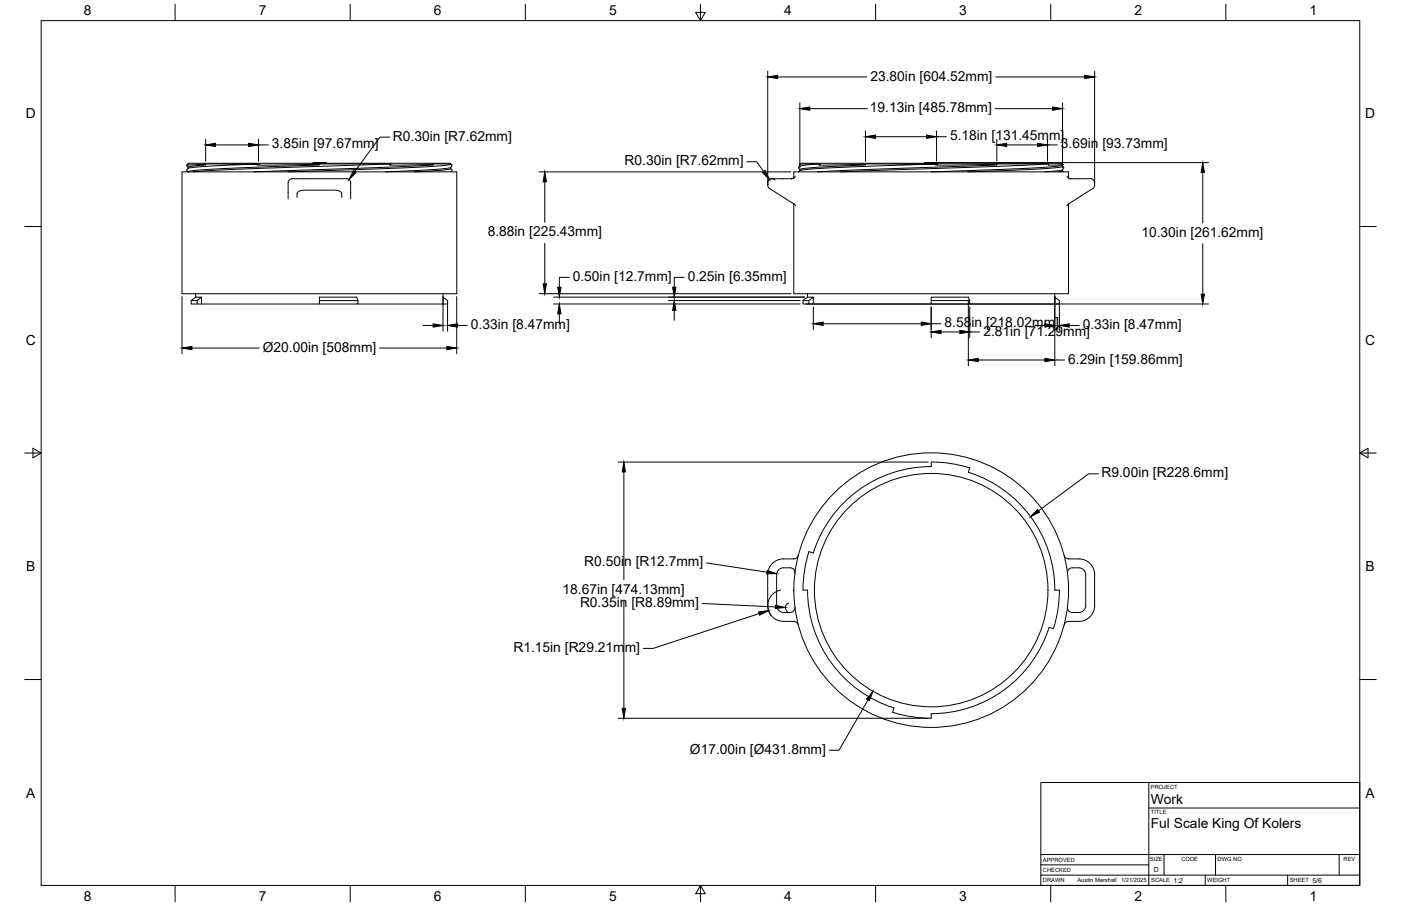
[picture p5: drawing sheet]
<svg xmlns="http://www.w3.org/2000/svg" width="864mm" height="559mm" viewBox="0 0 864 559" stroke-linecap="round" stroke-linejoin="round" font-family="sans-serif">
<!-- layer: Visible -->
<g fill="none" stroke="#000" stroke-width=".62">
<path d="M112 106h170v75h-170zM115 102l1 1M116 103l11-1v-1h32l-40 2-3 1-1 1 1 1M116 101h.1M116 103v1M116 101l-1 1M117 101h160M117 101h-1M127 101l-12 1 1-1M159 101h1l-2 1 39-1M194 100h7l-8 1 1-1h-1M197 101h43"/>
<path d="M197 101v1l-67 2-14 2M197 101h.1M201 100h.1M201 100l-1 1M201 100l-6 1M240 101h1l-1 1h3l24-1M240 101l-94 3-27 2M267 101h11M267 101h.1M267 101v1l-19 1-92 3M277 101h1M278 103l-11 2-30 1"/>
<path d="M278 101l-5 1-15 1-80 3M278 104l-6 1-17 1M278 104l1 1-1 1M278 101h.1M278 103v1M278 101v1M278 102h.1M278 102v1M488 110h-7a8 8 0 0 0-8 2 4 4 0 0 0 1 4l16 10M490 109l-1 1h-1h1v-4h170v4h1h-1l-1-1M493 101h.1M493 101v1"/>
<path d="M493 105l10-2 30-1 1-1h43l-70 3-12 1-3 1M493 101v2M493 105h.1M493 103h-1l1 2M494 101h160M494 101h-1M506 101h-13M534 101l-29 1 1-1-13 2M570 100h2zM570 100v1M570 101h.1M572 100h4"/>
<path d="M577 101h1l-1 1 38-1M578 100l-8 1M578 100l-4 1M578 101h-1M578 100v1M614 101h32M614 101h1M615 101l-1 1-110 4M654 101h1M655 102l-5 1-14 1-62 2M655 105l-11 1M655 103l-13 1-45 2"/>
<path d="M655 105l-2 1M655 103l1 1-1 1M655 105l1 1M655 102v1M655 105h.1M655 101l-8 1-1-1-128 5M655 101v1M660 110h7a9 9 0 0 1 8 2 4 4 0 0 1-1 4l-16 10M178 123v-10a4 4 0 0 1 5-3h26a9 9 0 0 1 7 2v11M183 122v-3l2-1 2-1h21l3 2v3M490 127l-1-1v55h170v-55l-1 1M118 185v3h4v-3"/>
<path d="M121 183h3v5h73M121 183l-3 2h4l2-2M121 181v2M122 188h2M197 183h23l1 2h-24zM197 185v3h24v-3M221 188h52M273 183l3 2v3h-3zM273 181v2M495 185v3h4v-3M498 181v2M499 188h2"/>
<path d="M501 183l-2 2h-4l3-2h3v5h73M574 183h23l1 2h-24zM574 185v3h24v-3M650 183v5h-52M650 183l3 2v3h-3M650 181v2M597 291l1-2-11-3-13-1v3a76 76 0 0 0-73 53l-2-1-3 11-1 13h3a76 76 0 0 0 53 73l-1 2 11 3 13 1v-3a76 76 0 0 0 73-53M597 291a76 76 0 0 1 53 73h3l-1 13-3 11-2-1M483 345a10 10 0 0 0-10 9v20a10 10 0 0 0 10 9h7l1 1 1 1M490 354a2.9 2.9 0 0 0-3-4h-4a4 4 0 0 0-4 4v20a4 4 0 0 0 4 4h4a3 3 0 0 0 3-4M492 343l-1 1-1 1h-7M656 343l1 1 1 1h7"/>
<path d="M658 354a2.9 2.9 0 0 1 3-4h4a4 4 0 0 1 4 4v20a4 4 0 0 1-4 4h-4a3 3 0 0 1-3-4M665 345a10 10 0 0 1 10 9v20a10 10 0 0 1-10 9h-7l-1 1-1 1"/>
<circle cx="574" cy="364" r="72"/>
<circle cx="574" cy="364" r="85"/>
</g>
<circle cx="116" cy="106" r=".3" fill="#000"/>
<!-- layer: Border -->
<g fill="none" stroke="#000" stroke-width=".62">
<path d="M25 13h813v533h-813zM108 3v10M216 3v10M324 3v10M429 8h6l-3 5zM432 3v10M540 3v10M648 3v10M756 3v10M15 140h10M838 140h10M15 279h10"/>
<path d="M20 276l5 3-5 3zM838 279l5-3v6zM838 279h10M15 419h10M838 419h10M108 546v10M216 546v10M324 546v10M432 546l3 5h-6zM432 546v10M540 546v10M648 546v10"/>
<path d="M756 546v10"/>
</g>
<!-- layer: Titleblock -->
<path d="M642 483h196v63h-196zM708 498h130M708 483v63M642 540h196M642 533h66M642 527h196M718 527v13M743 540v6M749 527v13M794 540v6M825 527v13" fill="none" stroke="#000" stroke-width=".62"/>
<!-- layer: FD_Dimensions -->
<g fill="none" stroke="#000" stroke-width=".62">
<path d="M473 44v68M479 47h55M614 47h55M675 44v68M493 63v41M499 67h36M613 67h36M655 63v41M127 86v13M133 89h20M159 86v13M159 89h6"/>
<path d="M240 85h-6l-15 21M460 100h6l5 6M534 81v18M540 84h31M577 81v18M577 84h6M614 86v13M621 89h19M646 89h6M646 86v13M332 106h156M336 112v25"/>
<path d="M478 111a2.5 2.5 0 0 0-4 0 2.5 2.5 0 0 0 0 3M574 100h171M741 106v31M336 150v25M741 150v31M351 171h-6v6M422 171h-6v6M112 183v35M273 183v21M276 187v17M282 183v35M332 181h156"/>
<path d="M341 187h152M341 183h155M345 194v6M412 185h81M416 191v7M497 187h248M501 189v14M507 200h61M574 189v19M574 200h6M597 185v41M598 189v19"/>
<path d="M650 183v43M653 187v17M118 215h42M234 215h41M261 201h6M282 201h6M580 205h12M598 205h6M638 201h6M659 201h6M603 222h41M650 222h6"/>
<path d="M381 285h191M385 291v67M677 292h-6l-31 23M436 347l37 6M385 370v67M433 372l45 2M468 378l-65 22h-6M481 364a10 10 0 0 0-6 16M486 372a3 3 0 0 0-2 2 3 3 0 0 0 1 3M535 432l-18 31h-6M381 443h191"/>
</g>
<g fill="#000" stroke="#000" stroke-width=".62">
<path d="M473 47l6-1v2zM669 46l6 1-6 1zM493 67l6-1v2zM649 66l6 1-6 1zM127 89l6-1v2zM153 88l6 1-6 1zM534 84l6-1v2zM571 83l6 1-6 1zM614 89l7-1v2zM640 88l6 1-6 1zM218 105l2 1-5 5zM336 106l1 6h-2z"/>
<path d="M470 106l2-1 2 6zM741 100l1 6h-2zM335 175h2l-1 6zM344 177h2l-1 6zM415 177h2l-1 6zM267 200l6 1-6 1zM276 201l6-1v2zM345 187l1 7h-2zM416 185l1 6h-2zM501 200l6-1v2zM568 199l6 1-6 1zM644 200l6 1-6 1z"/>
<path d="M653 201l6-1v2zM740 181h2l-1 6zM112 215l6-1v2zM275 214l7 1-7 1zM574 205l6-1v2zM592 204l6 1-6 1zM597 222l6-1v2zM644 221l6 1-6 1zM385 285l1 6h-2zM640 314l1 2-6 3zM473 352l6 2h-6zM468 378l6-1-6 2z"/>
<path d="M478 373l6 2h-6zM384 437h2l-1 6zM538 426l-2 6-2-1z"/>
</g>
<g font-size="8.5">
<text x="52" y="9">8</text>
<text x="160" y="9">7</text>
<text x="267" y="9">6</text>
<text x="375" y="9">5</text>
<text x="483" y="9">4</text>
<text x="591" y="9">3</text>
<text x="699" y="9">2</text>
<text x="807" y="9">1</text>
<text x="537" y="50">23.80in [604.52mm]</text>
<text x="536" y="69">19.13in [485.78mm]</text>
<text x="16" y="73">D</text>
<text x="841" y="73">D</text>
<text x="242" y="87">R0.30in [R7.62mm]</text>
<text x="586" y="87">5.18in [131.45mm]</text>
<text x="168" y="92">3.85in [97.67mm]</text>
<text x="654" y="92">3.69in [93.73mm]</text>
<text x="385" y="102">R0.30in [R7.62mm]</text>
<text x="301" y="146">8.88in [225.43mm]</text>
<text x="704" y="146">10.30in [261.62mm]</text>
<text x="353" y="173">0.50in [12.7mm]</text>
<text x="424" y="173">0.25in [6.35mm]</text>
<text x="290" y="203">0.33in [8.47mm]</text>
<text x="582" y="202">8.58in [218.02mm]</text>
<text x="667" y="203">0.33in [8.47mm]</text>
<text x="606" y="207">2.81in [71.29mm]</text>
<text x="16" y="213">C</text>
<text x="841" y="213">C</text>
<text x="162" y="217">Ø20.00in [508mm]</text>
<text x="659" y="224">6.29in [159.86mm]</text>
<text x="679" y="294">R9.00in [R228.6mm]</text>
<text x="16" y="352">B</text>
<text x="360" y="349">R0.50in [R12.7mm]</text>
<text x="842" y="352">B</text>
<text x="347" y="366">18.67in [474.13mm]</text>
<text x="358" y="374">R0.35in [R8.89mm]</text>
<text x="316" y="402">R1.15in [R29.21mm]</text>
<text x="425" y="465">Ø17.00in [Ø431.8mm]</text>
<text x="16" y="492">A</text>
<text x="709" y="496">Work</text>
<text x="842" y="492">A</text>
<text x="709" y="511">Ful Scale King Of Kolers</text>
<text x="52" y="555">8</text>
<text x="160" y="555">7</text>
<text x="267" y="555">6</text>
<text x="375" y="555">5</text>
<text x="483" y="556">4</text>
<text x="591" y="555">3</text>
<text x="699" y="556">2</text>
<text x="807" y="556">1</text>
</g>
<g font-size="4.3">
<text x="711" y="538">D</text>
<text x="723" y="544">1:2</text>
<text x="809" y="544">5/6</text>
</g>
<g font-size="3.5">
<text x="709" y="486">PROJECT</text>
<text x="709" y="502">TITLE</text>
<text x="643" y="532">APPROVED</text>
<text x="709" y="531">SIZE</text>
<text x="728" y="531">CODE</text>
<text x="751" y="531">DWG NO</text>
<text x="828" y="531">REV</text>
<text x="643" y="538">CHECKED</text>
<text x="643" y="544">DRAWN</text>
<text x="664" y="544">Austin Marshall</text>
<text x="691" y="544">1/21/2025</text>
<text x="710" y="544">SCALE</text>
<text x="744" y="544">WEIGHT</text>
<text x="795" y="544">SHEET</text>
</g>
</svg>
